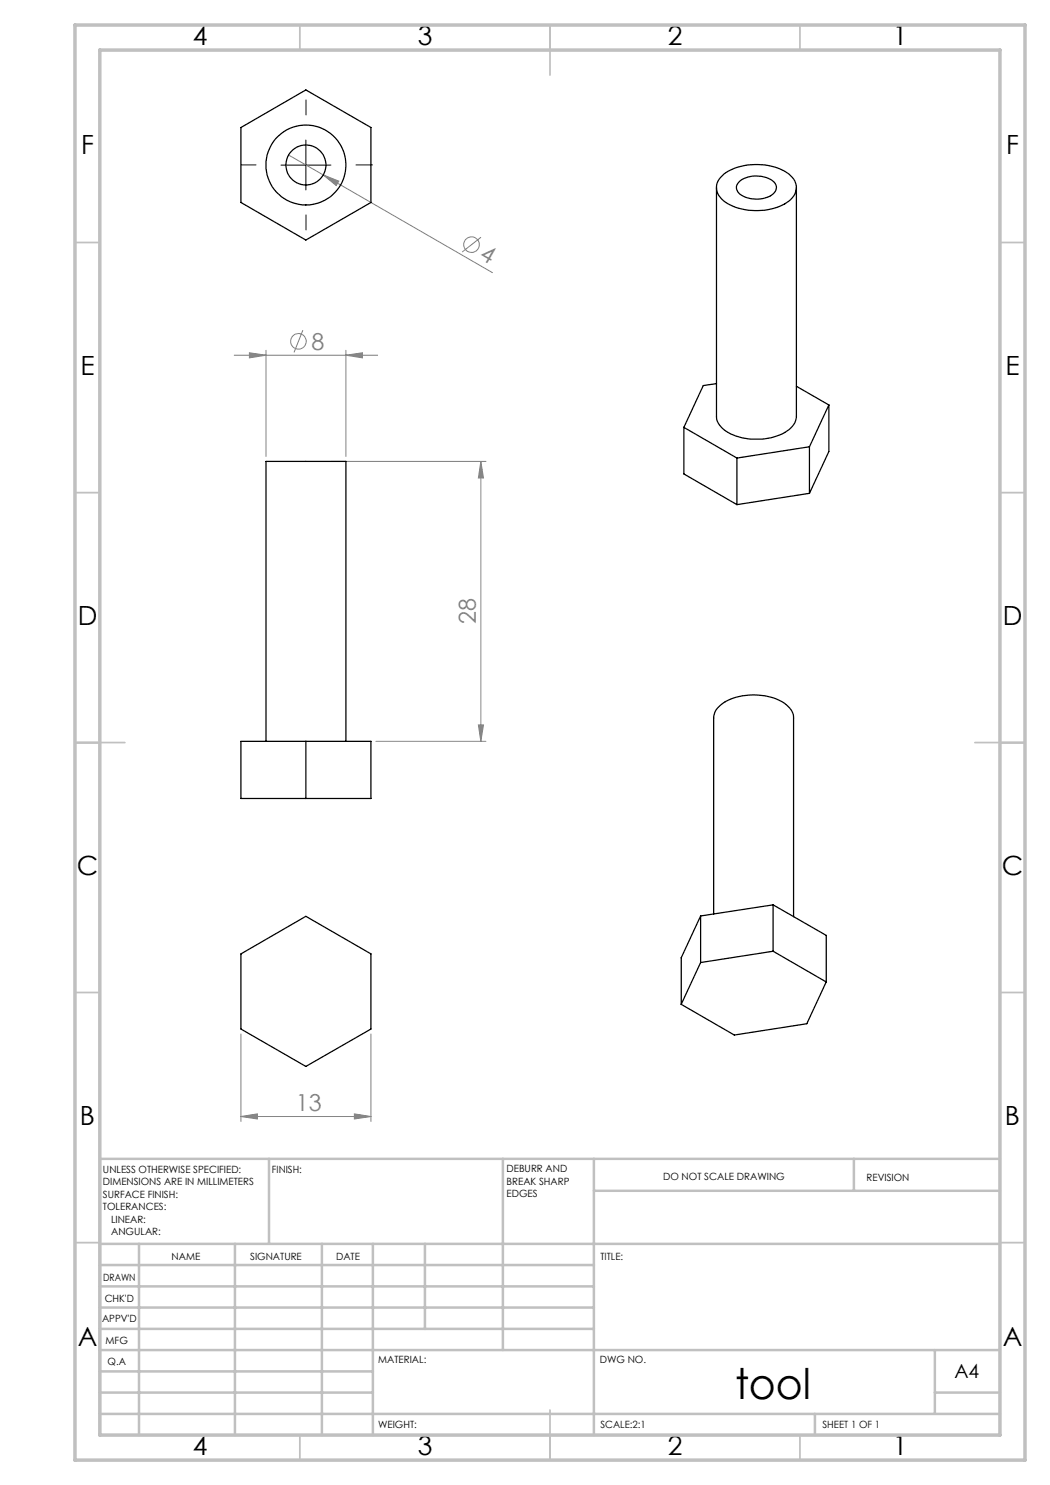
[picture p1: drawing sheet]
<svg xmlns="http://www.w3.org/2000/svg" width="210mm" height="297mm" viewBox="0 0 210 297" stroke-linecap="round" stroke-linejoin="round" font-family="sans-serif">
<g fill="none" stroke="#808080" stroke-width=".2">
<path d="M57.7 31l7 4M64.7 35l3.1 1.2-.6 .9zM64.7 35l33.8 19.5M96.2 47.4l-3.8 3M46.8 71h28.7M49.9 70.6l3.3 .4-3.3 .6zM53.2 70.1v21.2M60.6 66l-1.8 4.5M69.2 71l3.3-.4v1zM69.2 70.1v21.2M66.2 92.3h31M96.2 92.3l.5 3.3h-1z"/>
<path d="M96.2 92.3v56M75.2 148.3h22M95.7 145h1l-.5 3.3zM48.2 206.8v17.5M74.2 206.8v17.5M48.2 223.3l3.3-.5v1zM48.2 223.3h26M70.9 222.8l3.3 .5-3.3 .5z"/>
<circle cx="94.3" cy="48.9" r="1.56"/>
<circle cx="59.7" cy="68.3" r="1.56"/>
</g>
<path d="M51.2 33h-3M61.2 23v-3M71.2 33h3.3M61.2 43v3" fill="none" stroke="#000" stroke-width=".2" stroke-dasharray="15.2 1.3 1.3 1.3"/>
<path d="M56.2 33h10M61.2 28v10" fill="none" stroke="#000" stroke-width=".2"/>
<g fill="none" stroke="#c0c0c0" stroke-width=".35">
<path d="M60 5v5M110 5v10M160 5v5M15 48.5h5M200 48.5h5M15 98.5h5M200 98.5h5M15 148.5h10M195 148.5h10M15 198.5h5M200 198.5h5M15 248.5h5"/>
<path d="M200 248.5h5M60 287v5M110 282v10M160 287v5"/>
</g>
<g fill="none" stroke="#c0c0c0" stroke-width=".5">
<path d="M53.8 231.8v17M100.6 231.8v38.2M118.8 231.8v55.2M118.8 238.2h81.2M170.8 231.8v6.4M200 231.8h-180v55.2M20 248.8h180M20 257.3h98.8M20 253h98.8M27.8 248.8v38.2M47 248.8v38.2M64.4 248.8v38.2"/>
<path d="M74.6 248.8v38.2M85 248.8v17M20 265.8h98.8M20 261.5h98.8M20 278.5h54.6M20 274.3h54.6M20 270h180M187 278.5h13M187 270v12.8M20 282.8h180M163 282.8v4.2"/>
</g>
<path d="M15 5h190v287h-190zM20 10h180v277h-180z" fill="none" stroke="#c0c0c0" stroke-width=".7"/>
<g fill="#808080">
<path d="M64.7 35l3.1 1.2-.6 .9z"/>
<path d="M49.9 70.6l3.3 .4-3.3 .6zM69.2 71l3.3-.4v1z"/>
<path d="M96.2 92.3l.5 3.3h-1zM95.7 145h1l-.5 3.3z"/>
<path d="M48.2 223.3l3.3-.5v1zM70.9 222.8l3.3 .5-3.3 .5z"/>
</g>
<g fill="none" stroke="#000" stroke-width=".25">
<path d="M48.2 25.5l13-7.5 13 7.5v15l-13 7.5-13-7.5zM143.3 37.5v45.8a4.5 4.5 0 0 0 3.3 3.7 12.1 12.1 0 0 0 11.2-1.1 3.4 3.4 0 0 0 1.5-2.6v-45.8M144.4 35.2a10.8 10.8 0 0 1 8.5-2.2 8.1 8.1 0 0 1 6.1 3.2 3.5 3.5 0 0 1-2 4.6 12.3 12.3 0 0 1-12.2-.6 3.1 3.1 0 0 1-.4-5zM147.9 36.3a5.7 5.7 0 0 1 7.1 .4 1.74 1.74 0 0 1-.9 2.5 5.8 5.8 0 0 1-6.5-.8 1.48 1.48 0 0 1 .3-2.1zM143.3 76.7l-2.6 .4-3.9 8.4M159.3 77.3l6.5 3.7M136.8 85.5l10.6 6.1M136.8 85.5v9.3l10.6 6.1M147.4 91.6v9.3M161.9 89.4l-14.5 2.2M161.9 89.4v9.3M161.9 98.7l-14.5 2.2"/>
<path d="M165.8 81l-3.9 8.4M165.8 81v9.3l-3.9 8.4M48.2 148.3h26v11.4h-26zM53.2 148.3v-56h16v56M61.2 148.3v11.4M48.2 190.8l13-7.5 13 7.5v15l-13 7.5-13-7.5zM140.1 183.2v9.3M140.1 192.5l-3.9 8.4M140.1 183.2l-3.9 8.4v9.3M142.7 182.8v-39.2a4.5 4.5 0 0 1 3.4-3.8 12.2 12.2 0 0 1 11.1 1.1 3.3 3.3 0 0 1 1.5 2.7v39.7M154.6 181l-14.5 2.2M154.6 181v9.2"/>
<path d="M154.6 190.2l-14.5 2.3M154.6 190.2l10.6 6.2M154.6 181l10.6 6.1v9.3M165.2 196.4l-3.8 8.3-14.5 2.3-10.7-6.1"/>
<circle cx="61.2" cy="33" r="8"/>
<circle cx="61.2" cy="33" r="4"/>
</g>
<text font-size="8.5" x="147" y="279.7">tool</text>
<g font-size="5.3">
<text x="38.5" y="9">4</text>
<text x="83.5" y="9">3</text>
<text x="133.6" y="9">2</text>
<text x="178.6" y="9">1</text>
<text x="16.2" y="30.8">F</text>
<text x="201.2" y="30.8">F</text>
<text x="16.1" y="75">E</text>
<text x="201.1" y="75">E</text>
<text x="15.5" y="125">D</text>
<text x="200.5" y="125">D</text>
<text x="15.4" y="175">C</text>
<text x="200.4" y="175">C</text>
<text x="16" y="225">B</text>
<text x="201" y="225">B</text>
<text x="15.5" y="269.3">A</text>
<text x="200.5" y="269.3">A</text>
<text x="38.5" y="291">4</text>
<text x="83.5" y="291">3</text>
<text x="133.6" y="291">2</text>
<text x="178.6" y="291">1</text>
</g>
<g font-size="4.7" fill="#808080">
<text x="95.7" y="51.7" transform="rotate(30 95.7 51.7)">4</text>
<text x="62.3" y="70">8</text>
<text x="95.2" y="124.8" transform="rotate(-90 95.2 124.8)">28</text>
<text x="59.2" y="222.3">13</text>
</g>
<text font-size="3.9" x="190.9" y="275.5">A4</text>
<g font-size="2">
<text x="20.6" y="234.6">UNLESS OTHERWISE SPECIFIED:</text>
<text x="20.6" y="237.1">DIMENSIONS ARE IN MILLIMETERS</text>
<text x="20.6" y="239.6">SURFACE FINISH:</text>
<text x="54.4" y="234.6">FINISH:</text>
<text x="101.3" y="234.5">DEBURR AND</text>
<text x="101.3" y="237">BREAK SHARP</text>
<text x="101.3" y="239.5">EDGES</text>
<text x="132.6" y="236">DO NOT SCALE DRAWING</text>
<text x="173.3" y="236.2">REVISION</text>
<text x="20.6" y="242.1">TOLERANCES:</text>
<text x="22.2" y="244.6">LINEAR:</text>
<text x="22.2" y="247.1">ANGULAR:</text>
<text x="34.3" y="252">NAME</text>
<text x="50" y="251.9">SIGNATURE</text>
<text x="67.2" y="251.9">DATE</text>
<text x="120.1" y="251.9">TITLE:</text>
<text x="20.6" y="256.1">DRAWN</text>
<text x="20.9" y="260.3">CHK'D</text>
<text x="20.4" y="264.4">APPV'D</text>
<text x="21.1" y="268.8">MFG</text>
<text x="21.5" y="273">Q.A</text>
<text x="75.6" y="272.5">MATERIAL:</text>
<text x="120" y="272.5">DWG NO.</text>
<text x="75.6" y="285.5">WEIGHT:</text>
<text x="120.1" y="285.6">SCALE:2:1</text>
<text x="164.5" y="285.6">SHEET 1 OF 1</text>
</g>
</svg>
